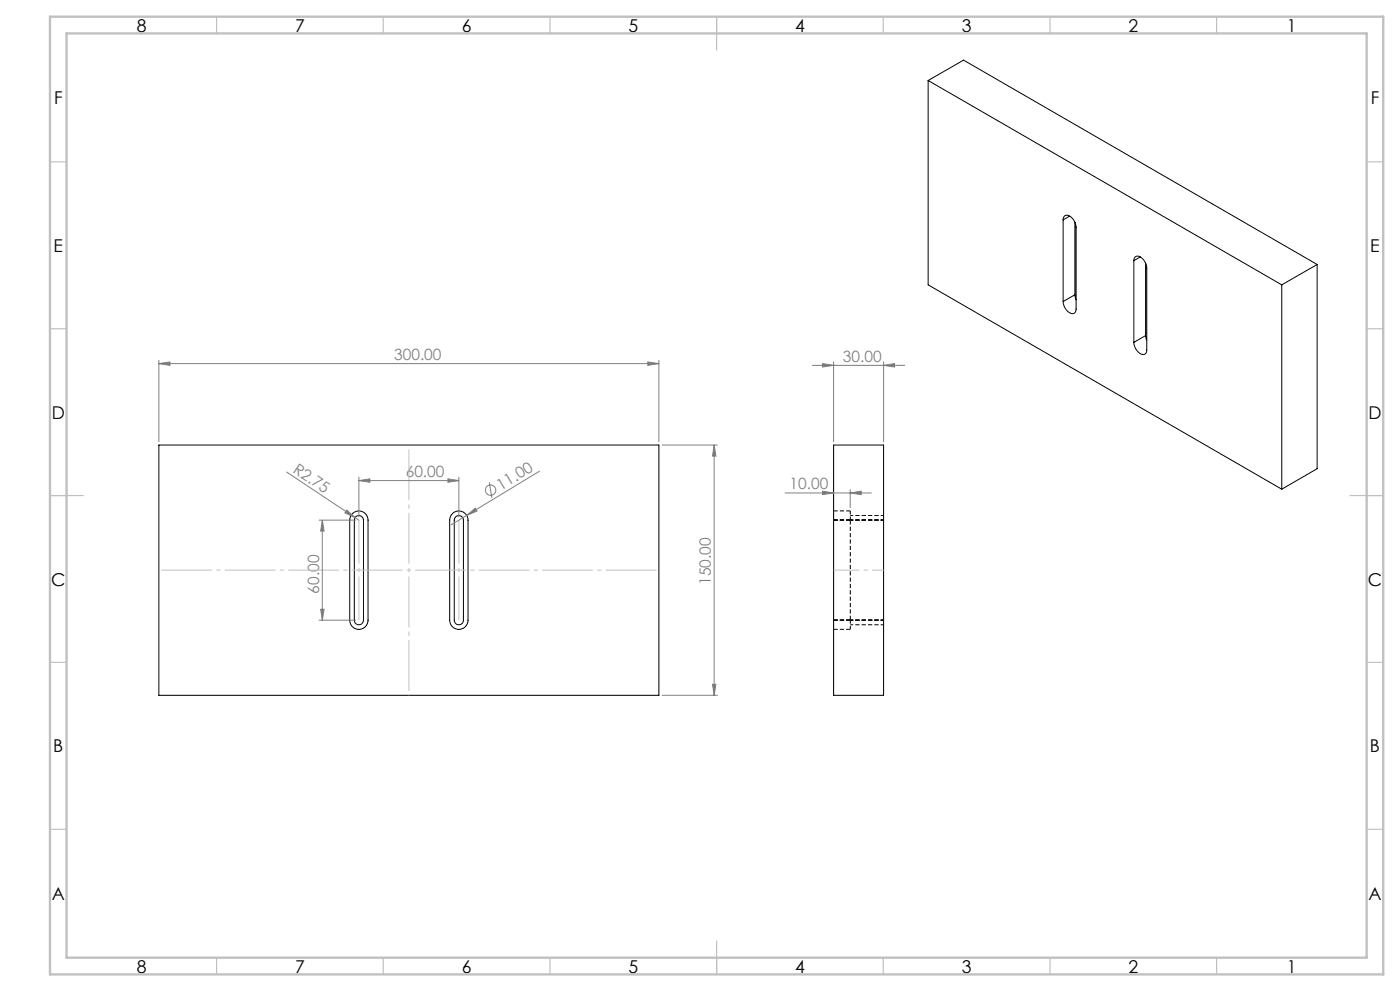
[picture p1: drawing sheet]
<svg xmlns="http://www.w3.org/2000/svg" width="420mm" height="297mm" viewBox="0 0 420 297" stroke-linecap="round" stroke-linejoin="round" font-family="sans-serif">
<g fill="none" stroke="#000" stroke-width=".3">
<path d="M278.4 24.1v61.3l106.1 61.2M278.4 24.1l106.1 61.3M278.4 24.1l10.7-6.1 106 61.3M318.9 65.9a1.24 1.24 0 0 1 .7-1.3 1.24 1.24 0 0 1 1.5 .3l1.4 1.7 .3 1.5v24.5a1.23 1.23 0 0 1-.7 1.3 1.23 1.23 0 0 1-1.4-.3l-1.4-1.7-.4-1.5M318.9 65.9v24.5M320.9 64.8l-2 1.1M322.5 66.6v21.7M340.1 78.1a1.22 1.22 0 0 1 .7-1.3 1.22 1.22 0 0 1 1.5 .3l.8 .8 .6 .9 .3 1.6v24.5a1.2 1.2 0 0 1-.6 1.3 1.2 1.2 0 0 1-1.5-.3l-1.1-1.2-.7-2.1M340.1 78.1v24.5M342.1 77l-2 1.1M343.7 78.9v21.7M395.1 79.3l-10.6 6.1"/>
<path d="M395.1 79.3v61.2l-10.6 6.1M322.5 88.3l.3 1.5M322.5 88.3l-3.6 2.1M384.5 85.4v61.2M343.7 100.6l.3 1.5M343.7 100.6l-3.6 2M47.7 133.4h150v75h-150zM250.1 133.4h15v75h-15zM105.8 153.8a2.75 2.75 0 0 1 3-.4 2.75 2.75 0 0 1 1.6 2.5v30a2.75 2.75 0 0 1-2.7 2.7 2.75 2.75 0 0 1-2.8-2.7v-30a2.78 2.78 0 0 1 .9-2.1zM106.5 155.1a1.39 1.39 0 0 1 1.6-.5 1.39 1.39 0 0 1 .9 1.3v30a1.38 1.38 0 0 1-1.3 1.4 1.38 1.38 0 0 1-1.4-1.4v-30zM135.8 153.8a2.75 2.75 0 0 1 3-.4 2.75 2.75 0 0 1 1.6 2.5v30a2.75 2.75 0 0 1-2.7 2.7 2.75 2.75 0 0 1-2.8-2.7v-30a2.78 2.78 0 0 1 .9-2.1zM136.8 154.8a1.39 1.39 0 0 1 2.2 1.1v30a1.38 1.38 0 0 1-1.3 1.4 1.38 1.38 0 0 1-1.4-1.4v-30z"/>
</g>
<path d="M255.1 185.9v-30" fill="none" stroke="#000" stroke-width=".3" stroke-dasharray="1.3 .6" stroke-dashoffset="-.1" stroke-linecap="butt"/>
<path d="M250.1 155.9h5M255.1 155.9h-5M255.1 153.1h-5M250.1 188.6h5M255.1 185.9h-5" fill="none" stroke="#000" stroke-width=".3" stroke-dasharray="1.3 .6" stroke-linecap="butt"/>
<path d="M255.1 155.9v-2.8M255.1 188.6v-2.7" fill="none" stroke="#000" stroke-width=".3" stroke-dasharray="1.3 .6" stroke-dashoffset=".2" stroke-linecap="butt"/>
<path d="M255.1 155.9h10M265.1 154.5h-10M255.1 185.9h10M255.1 187.2h10" fill="none" stroke="#000" stroke-width=".3" stroke-dasharray="1.3 .6" stroke-dashoffset=".4" stroke-linecap="butt"/>
<g fill="none" stroke="#808080" stroke-width=".3">
<path d="M47.7 109l3.3-.5v1zM47.7 108v24.4M47.7 109h150M194.3 108.5l3.4 .5-3.4 .5zM197.7 108v24.4M243.7 109.5h27.7M246.8 109l3.3 .5-3.3 .5zM250.1 108.5v23.9M265.1 109.5l3.3-.5v1zM265.1 108.5v23.9M198.6 133.4h16.6M214.2 133.4v75"/>
<path d="M214.2 133.4l.6 3.3h-1.1zM86 141.5l21.7 14.4M95.7 155.9h11M96.7 155.9v30M96.7 155.9l.5 3.3h-1zM104 152.9l2.5 2.2-3-1.4zM107.7 144l3.2-.5v1zM107.7 143v11.9M107.7 144h30M134.4 143.5l3.3 .5-3.3 .5zM137.7 143v11.9M140 154.4l2.6-2.1 .5 .9z"/>
<path d="M146.8 144.5l.8 4.8M161.9 141.2l-26.6 16.1M235.5 147.7h25.9M246.8 147.2l3.3 .5-3.3 .5zM255.1 147.7l3.3-.5v1zM255.1 146.7v5.4M95.7 185.9h11M96.2 182.6h1l-.5 3.3zM198.6 208.4h16.6M213.7 205.1h1.1l-.6 3.3z"/>
<circle cx="147.2" cy="146.9" r="1.56"/>
</g>
<path d="M122.7 133.4v75" fill="none" stroke="#c0c0c0" stroke-width=".3" stroke-dasharray="15.2 1.3 1.3 1.3" stroke-dashoffset="-1.3" stroke-linecap="butt"/>
<path d="M47.7 170.9h150" fill="none" stroke="#c0c0c0" stroke-width=".3" stroke-dasharray="15.2 1.3 1.3 1.3" stroke-dashoffset="-.7" stroke-linecap="butt"/>
<path d="M107.7 155.9v30M137.7 155.9v30" fill="none" stroke="#c0c0c0" stroke-width=".3" stroke-dasharray="15.2 1.3 1.3 1.3" stroke-dashoffset="2.1" stroke-linecap="butt"/>
<path d="M250.1 170.9h15" fill="none" stroke="#c0c0c0" stroke-width=".3" stroke-dasharray="15.2 1.3 1.3 1.3" stroke-dashoffset="7.5" stroke-linecap="butt"/>
<g fill="none" stroke="#c0c0c0" stroke-width=".35">
<path d="M65 5v5M115 5v5M165 5v5M215 5v10M265 5v5M315 5v5M365 5v5M15 48.5h5M410 48.5h5M15 98.5h5M410 98.5h5M15 148.5h10"/>
<path d="M405 148.5h10M15 198.5h5M410 198.5h5M15 248.5h5M410 248.5h5M65 287v5M115 287v5M165 287v5M215 282v10M265 287v5M315 287v5M365 287v5"/>
</g>
<path d="M15 5h400v287h-400zM20 10h390v277h-390z" fill="none" stroke="#c0c0c0" stroke-width=".7"/>
<g fill="#808080">
<path d="M104 152.9l2.5 2.2-3-1.4z"/>
<path d="M140 154.4l2.6-2.1 .5 .9z"/>
<path d="M265.1 109.5l3.3-.5v1zM246.8 109l3.3 .5-3.3 .5zM255.1 147.7l3.3-.5v1zM246.8 147.2l3.3 .5-3.3 .5z"/>
<path d="M47.7 109l3.3-.5v1zM194.3 108.5l3.4 .5-3.4 .5z"/>
<path d="M214.2 133.4l.6 3.3h-1.1zM213.7 205.1h1.1l-.6 3.3z"/>
<path d="M134.4 143.5l3.3 .5-3.3 .5zM107.7 144l3.2-.5v1z"/>
<path d="M96.7 155.9l.5 3.3h-1zM96.2 182.6h1l-.5 3.3z"/>
</g>
<g font-size="5.3">
<text x="41" y="9.5">8</text>
<text x="88.5" y="9.5">7</text>
<text x="138.5" y="9.5">6</text>
<text x="188.5" y="9.5">5</text>
<text x="238.5" y="9.5">4</text>
<text x="288.5" y="9.5">3</text>
<text x="338.5" y="9.5">2</text>
<text x="386" y="9.5">1</text>
<text x="16.2" y="31.2">F</text>
<text x="411.2" y="31.2">F</text>
<text x="16.1" y="75.5">E</text>
<text x="411.1" y="75.5">E</text>
<text x="15.5" y="125.5">D</text>
<text x="410.5" y="125.5">D</text>
<text x="15.4" y="175.5">C</text>
<text x="410.4" y="175.5">C</text>
<text x="16" y="225.5">B</text>
<text x="411" y="225.5">B</text>
<text x="15.5" y="269.7">A</text>
<text x="410.5" y="269.7">A</text>
<text x="41" y="291.5">8</text>
<text x="88.5" y="291.5">7</text>
<text x="138.5" y="291.5">6</text>
<text x="188.5" y="291.5">5</text>
<text x="238.5" y="291.5">4</text>
<text x="288.5" y="291.5">3</text>
<text x="338.5" y="291.5">2</text>
<text x="386" y="291.5">1</text>
</g>
<g font-size="4.7" fill="#808080">
<text x="118.2" y="107.9">300.00</text>
<text x="252.9" y="108.5">30.00</text>
<text x="87.6" y="141.3" transform="rotate(34 87.6 141.3)">R2.75</text>
<text x="121.7" y="143">60.00</text>
<text x="150.3" y="147" transform="rotate(-31 150.3 147)">11.00</text>
<text x="236.9" y="146.7">10.00</text>
<text x="95.7" y="177.9" transform="rotate(-90 95.7 177.9)">60.00</text>
<text x="213.3" y="175.3" transform="rotate(-90 213.3 175.3)">150.00</text>
</g>
</svg>
